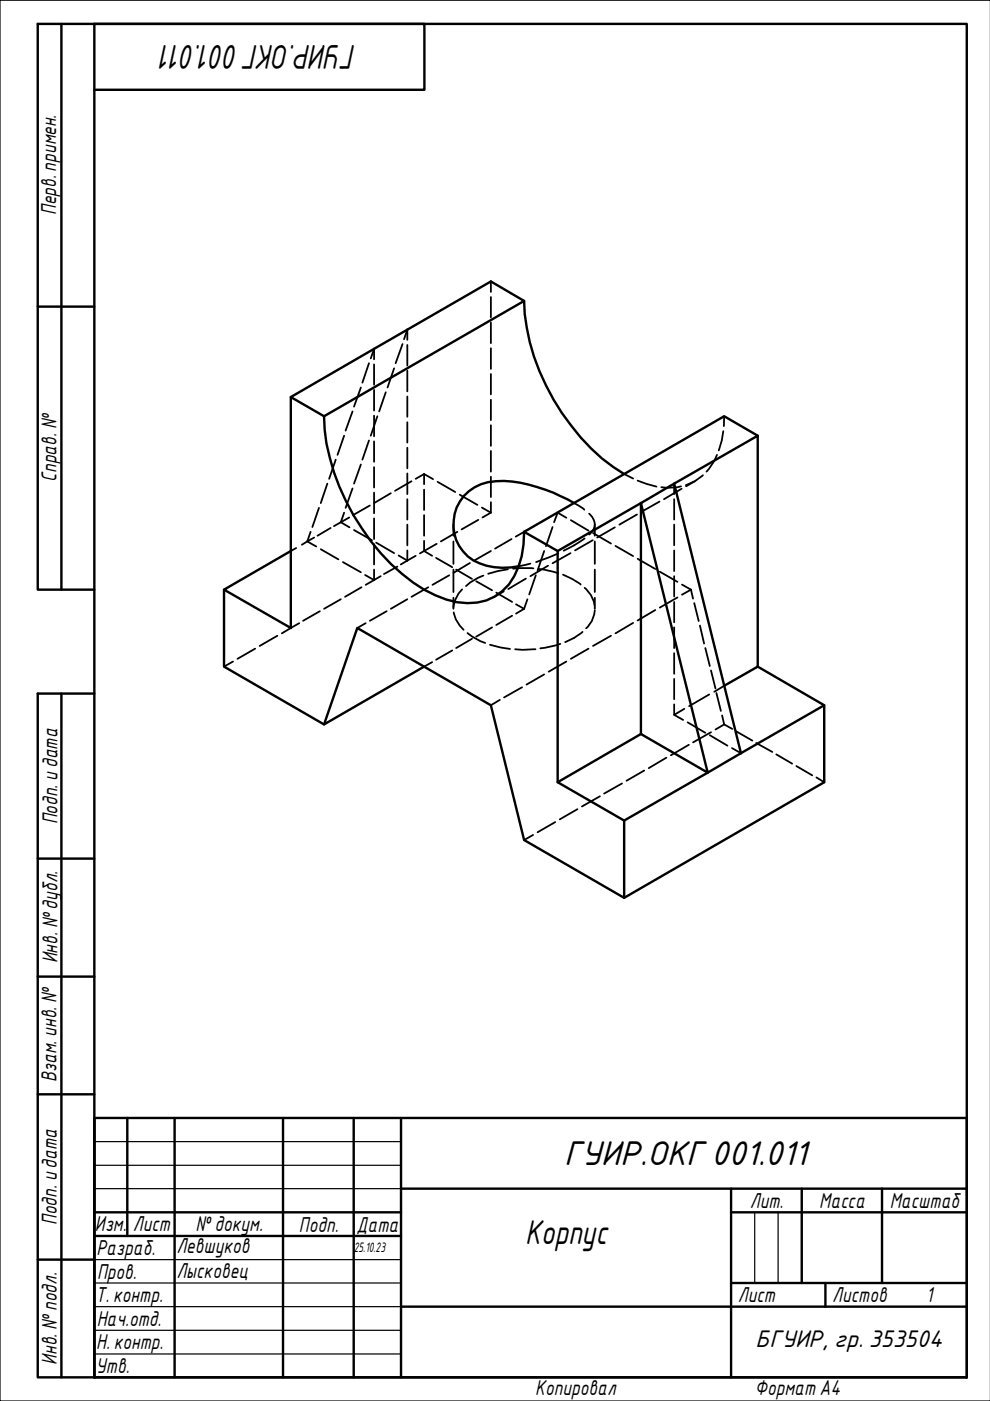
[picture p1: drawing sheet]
<svg xmlns="http://www.w3.org/2000/svg" width="210mm" height="297mm" viewBox="0 0 210 297" stroke-linecap="round" stroke-linejoin="round" font-family="sans-serif">
<g fill="none" stroke="#000" stroke-width=".38">
<path d="M104.1 59.7v2.2M78.2 77l-1.4 4.1M78.6 76l.7-2v2.2M79.3 77.3v4.3M83.6 78.1l-1.4 4.1M85.3 72.9l-1.4 4.1M85.7 71.9l.7-2v2.2M86.4 73.1v4.4M86.4 78.6v4.4M104.1 63v4.3M104.1 68.4v4.4M104.1 73.8v4.4"/>
<path d="M104.1 79.3v4.3M71.2 97.5l-1.4 4M73 92.4l-1.4 4M74.7 87.2l-1.4 4.1M76.5 98.5l-1.4 4M76.5 82.2l-1.4 4M78.2 93.4l-1.4 4.1M79.3 82.7v4.3M79.3 88.1v4.4M79.3 93.6v4.3M79.3 99v4.4M80 88.3l-1.4 4.1"/>
<path d="M81.8 83.2l-1.4 4M86.4 84.1v4.3M86.4 89.5v4.3M86.4 94.9v4.4M104.1 84.8v4.3M104.1 90.2v4.3M104.1 95.6v4.4M152 96.4l-.6 1.3-1.6 2.3M153.4 91.4l-.4 2-.6 2.1M153.5 88.3v2M62.8 116.2l-1.1 .6M65.2 114.8l1.9 1.1"/>
<path d="M65.2 114.8l-1.2 .7M65.8 112.8l-.6 2M66.6 114l-1.4 .8M67.6 107.7l-1.4 4M68 116.4l3.8 2.2M69.4 102.5l-1.4 4.2M70.1 111.9l-2.8 1.7M72.3 110.7l1.8 1.1M72.3 110.7l-1.5 .9M72.7 119.2l3.8 2.1M73 108.7l-.7 2M74 109.7l-1.7 1"/>
<path d="M74.7 103.6l-1.4 4.1M75.1 112.4l3.8 2.1M78.4 107.2l-3.5 2M79.3 104.4v4.4M79.3 109.9v4.4M79.3 115.4v4.3M79.8 115l3.8 2.3M82.9 104.6l-3.6 2.1M84.5 117.8l1.9 1.1M86.4 100.4v4.4M86.4 105.8v4.4M86.4 111.2v4.4"/>
<path d="M86.4 116.7v2.2M86.4 118.9l-1.4 .8M87.2 102l-3.4 2.1M88.1 117.8l-1.7 1.1M89.9 100.5l1.9 1.1M89.9 100.5l-1.8 1M89.9 100.5v2.2M89.9 103.8v4.3M89.9 109.2v4.4M89.9 114.7v2.1l1.7 1M92.5 118.3l3.4 2M92.6 115.3l-3.6 2"/>
<path d="M92.8 102.2l3.7 2.1M96.1 111.2v2.4M96.1 114.8v4.8M97 112.8l-3.5 2M97.5 104.9l3.7 2.1M99.6 119.4l-3.5 2.1M101.4 110.2l-3.5 2.1M102.2 107.6l1.9 1.1M104.1 108.7l-1.8 1M104.1 101.1v4.3M104.1 106.5v2.2M104.1 116.8l-3.6 2.1"/>
<path d="M108.5 114.3l-3.5 2M111.1 112.8l-1.8 1M112.5 119.5l-2.5 .6M115.4 116.8l-1.4 4.2M116.2 119.9l-3.7 2.3M117.2 111.7l-1.4 4.1M118.4 117.3l-4.7 1.9M120.1 109.8l-1.9-1.1-.7 2M121 117.3l-3.8 2.1M121 110.3l3.8 2.2M121.7 106.7l2.2 1.4M124 114.2l-2.3 1.4-2.2 1.2"/>
<path d="M124.9 108.9a2.65 2.65 0 0 1 0 4.4M125.7 114.5l-3.8 2.2M125.7 113l3.8 2.2M126.1 111.2v2.4M126.1 114.8v4.8M130.4 111.8l-3.8 2.2M130.5 115.7l3.7 2.2M132.3 100.5l1.9 1M135.1 109.1l-3.8 2.1M135.2 101.9l4 1.3M135.2 118.5l3.7 2.1M139.8 106.3l-3.8 2.2"/>
<path d="M142.9 102.5v2.3M142.9 105.8v4.4M142.9 111.2v4.4M142.9 116.7v4.4M144.4 103.1l-2.9 .3-1.3-.1M144.5 103.6l-3.7 2.2M147.3 102l-1.8 1.1M149 100.8a9.2 9.2 0 0 1-3.6 2.1M54.1 137.5l-3.7 2.2M58.8 134.8l-3.7 2.2M63.4 132.1l-3.6 2.2M67.8 129.6l-3.5 2"/>
<path d="M72.3 127l-3.6 2.1M76.6 124.5l-3.4 2M77.4 121.9l1.9 1.1M77.5 132.1l-1.7 1M79.3 120.8v2.2M79.3 123l-1.8 1M80.7 122.2l-1.4 .8M82 129.6l-3.6 2M84.3 120.1l-2.9 1.6M86.4 127l-3.5 2.1M90.8 124.5l-3.6 2M95.2 122l-3.5 2"/>
<path d="M95.9 137.9l-3.4 2M96.1 120.8v4.7M96.1 126.7v2.4M96.2 129.8a6.3 6.3 0 0 0 2.1 3.7M96.7 120.8l3.4 1.9M98 125a6.2 6.2 0 0 0-1.9 3.8M99.1 134.2l1 .8 2.8 1.3M100.1 135.4l-3.4 2M101 123.2l3.3 1.9M102.5 122l-1.1 .5-1.7 1-.9 .8M103.9 136.7l4.2 .9M104.3 133l-3.3 2"/>
<path d="M105.2 125.7l3.4 1.9M106.8 125.4l-1.9 1.1M107.7 120.7l-2.2 .4-2 .6M108.6 130.5l-3.4 2M109.2 137.7l1.6 .1 2.7-.1M109.4 128.1l1.7 1M111.1 129.1l-1.7 1M111.5 122.7l-3.7 2.2M111.8 127l-.7 2.1M113.1 120.5l-4.3 .1M113.6 122l-1.4 4M114.2 120.6l.8 .1 3.4 .8"/>
<path d="M118.8 136.5l-4.2 1M119.4 121.8l1.9 .9 1.8 1.2M123.5 134a11.7 11.7 0 0 1-3.7 2.1M124 124.6a5.7 5.7 0 0 1 2 3.7M124.8 137.5l-3.8 2.2M126.1 129.4a5.5 5.5 0 0 1-1.8 3.8M126.1 120.8v4.7M126.1 126.7v2.4M129.5 134.8l-3.8 2.2M134.2 132.1l-3.7 2.2M138.9 129.3l-3.7 2.3M139.9 121.2l3.7 2.2"/>
<path d="M142.9 122.2v4.3M142.9 127.6v4.3M142.9 133v4.4M142.9 138.5v4.4M143.6 126.7l-3.7 2.1M144.6 123.9l1.9 1.1M146.5 125l-1.9 1.1M146.5 125l.4 1.9M147.2 127.9l.9 3.8M148.4 132.6l.9 3.8M149.5 137.4l1 3.8M49.4 140.3l-1.9 1"/>
<path d="M91.6 140.4l-1.7 .9M106 148.4l-1.9 1.1M110.7 145.7l-3.8 2.2M115.4 143l-3.8 2.1M120.1 140.3l-3.8 2.1M142.9 149.3v2.3l1.9 1M142.9 143.9v4.4M145.1 150.3l-2.2 1.3M145.8 153.1l3.7 2.3M146 157.9l-3.8 2.2M150.4 147.2l-4.3 2.5M150.5 155.9l3.7 2.2"/>
<path d="M150.7 142.2l1 3.8M150.7 155.2l-3.8 2.2M151.9 146.9l.9 3.8M153.1 151.7l.4 1.9M153.5 145.4l-2.1 1.3M153.5 153.6l-1.8 1.1M153.5 153.6l1.8 .9M155.2 158.6l1.9 1.1M156.1 155.1l3.4 1.9M160.3 157.5l3.5 1.9M164.6 159.9l3.4 2M113 177l-1.9 1.1"/>
<path d="M117.7 174.3l-3.7 2.2M122.4 171.6l-3.7 2.1M127.2 168.8l-3.8 2.2M131.9 166.1l-3.8 2.2M136.6 163.4l-3.8 2.1M141.3 160.6l-3.8 2.3M168.8 162.4l3.4 2M173.1 164.8l1.7 1"/>
</g>
<g fill="none" stroke="#000" stroke-width=".51">
<path d="M111.1 63.8a47 47 0 0 0 14.2 31.3l2.3 2.1 4.7 3.3M61.7 84.2l42.4-24.5 7 4.1-42.4 24.5zM61.7 84.2v48.9l-14.2-8.1 14.2-8.2M68.7 88.3a45.4 45.4 0 0 0 9.9 26.4 38 38 0 0 0 13.7 11.5 13.7 13.7 0 0 0 12.6 .3 13.7 13.7 0 0 0 6.1-11.1l.1-2.6M160.7 92.4l-7.2-4.1-42.4 24.5M111.1 112.8l7.1 4M121.7 106.7a34.7 34.7 0 0 0-14.9-4.7 10 10 0 0 0-9.3 4.3 9 9 0 0 0 5.6 13.6 15.6 15.6 0 0 0 6.9 .2M135.9 106.7l7-4.2 14.2 57.2-7 4.1zM142.9 102.5l17.8-10.1v48.9l-7.2 4.1M47.5 125v16.3l21.2 12.3 21.2-12.3M135.9 155.6l-17.7 10.2 14.1 8.2M160.7 141.3l14.1 8.2-17.7 10.2"/>
<path d="M174.8 149.5v16.3l-42.5 24.6-21.2-12.3-7-28.6-28.3-16.4-7.1 20.5M118.2 165.8v-49l17.7-10.1v48.9l14.2 8.2-17.8 10.2M132.3 174v16.4"/>
</g>
<path d="M210 0h-210v297h210" fill="none" stroke="#000" stroke-width=".25"/>
<path d="M20 5.1h185v286.9h-185z" fill="none" stroke="#000" stroke-width=".51"/>
<g fill="none" stroke="#000" stroke-width=".51">
<path d="M20 237h185v55h-185zM27 237v25.1M37 237v55M60 237v55M75 237v55M85 237v55M20 257h65M85 252h120M155 257h50M155 252v40M170 252v20M187 252v20"/>
<path d="M20 262.1h65M85 277h120M155 272h50M175 272v5"/>
</g>
<path d="M20 242h65M20 247.1h65M20 252h65M160 257v15M165 257v15M20 267.1h65M20 272h65M20 277h65M20 282.1h65M20 287.1h65" fill="none" stroke="#000" stroke-width=".25"/>
<path d="M13 5.1v119.9M20 19h70v-13.9h-82v119.9h12M8 65h12M13 147.1v144.9M20 147.1h-12v144.9h12M8 182h12M8 207.1h12M8 232h12M8 267.1h12" fill="none" stroke="#000" stroke-width=".51"/>
<g font-size="7">
<text x="75.5" y="9.5" transform="rotate(180 75.5 9.5)">ГУИР.ОКГ001.011</text>
<text x="119.6" y="247">ГУИР.ОКГ001.011</text>
<text x="111.3" y="263.8">Корпус</text>
</g>
<text font-size="4.9" x="160.2" y="285.7">БГУИР, гр. 353504</text>
<g font-size="4.4">
<text x="11.9" y="45.6" transform="rotate(-90 11.9 45.6)">Перв. примен.</text>
<text x="12" y="102.2" transform="rotate(-90 12 102.2)">Справ. №</text>
<text x="12.2" y="174.8" transform="rotate(-90 12.2 174.8)">Подп. идата</text>
<text x="12.2" y="204.3" transform="rotate(-90 12.2 204.3)">Инв. №дубл.</text>
<text x="12" y="229.5" transform="rotate(-90 12 229.5)">Взам. инв. №</text>
<text x="159" y="256.1">Лит.</text>
<text x="173.7" y="256.1">Масса</text>
<text x="188.7" y="256.1">Масштаб</text>
<text x="12.1" y="259.8" transform="rotate(-90 12.1 259.8)">Подп. идата</text>
<text x="20.1" y="261.1">Изм.</text>
<text x="28.2" y="261.1">Лист</text>
<text x="41.5" y="261">№докум.</text>
<text x="63.4" y="261.2">Подп.</text>
<text x="75.6" y="261.2">Дата</text>
<text x="20.4" y="266.1">Разраб.</text>
<text x="37.4" y="265.7">Левшуков</text>
<text x="20.6" y="271.1">Пров.</text>
<text x="37.4" y="270.9">Лысковец</text>
<text x="20.3" y="276.1">Т. контр.</text>
<text x="20.5" y="281.1">Нач.отд.</text>
<text x="156.5" y="276.1">Лист</text>
<text x="176.5" y="276.1">Листов</text>
<text x="196.3" y="276">1</text>
<text x="20.4" y="286.1">Н. контр.</text>
<text x="12.1" y="289.4" transform="rotate(-90 12.1 289.4)">Инв. №подл.</text>
<text x="20.3" y="291.1">Утв.</text>
<text x="113.5" y="295.8">Копировал</text>
<text x="160" y="295.7">Формат A4</text>
</g>
<text font-size="2.8" x="75" y="265.5">25.10.23</text>
</svg>
